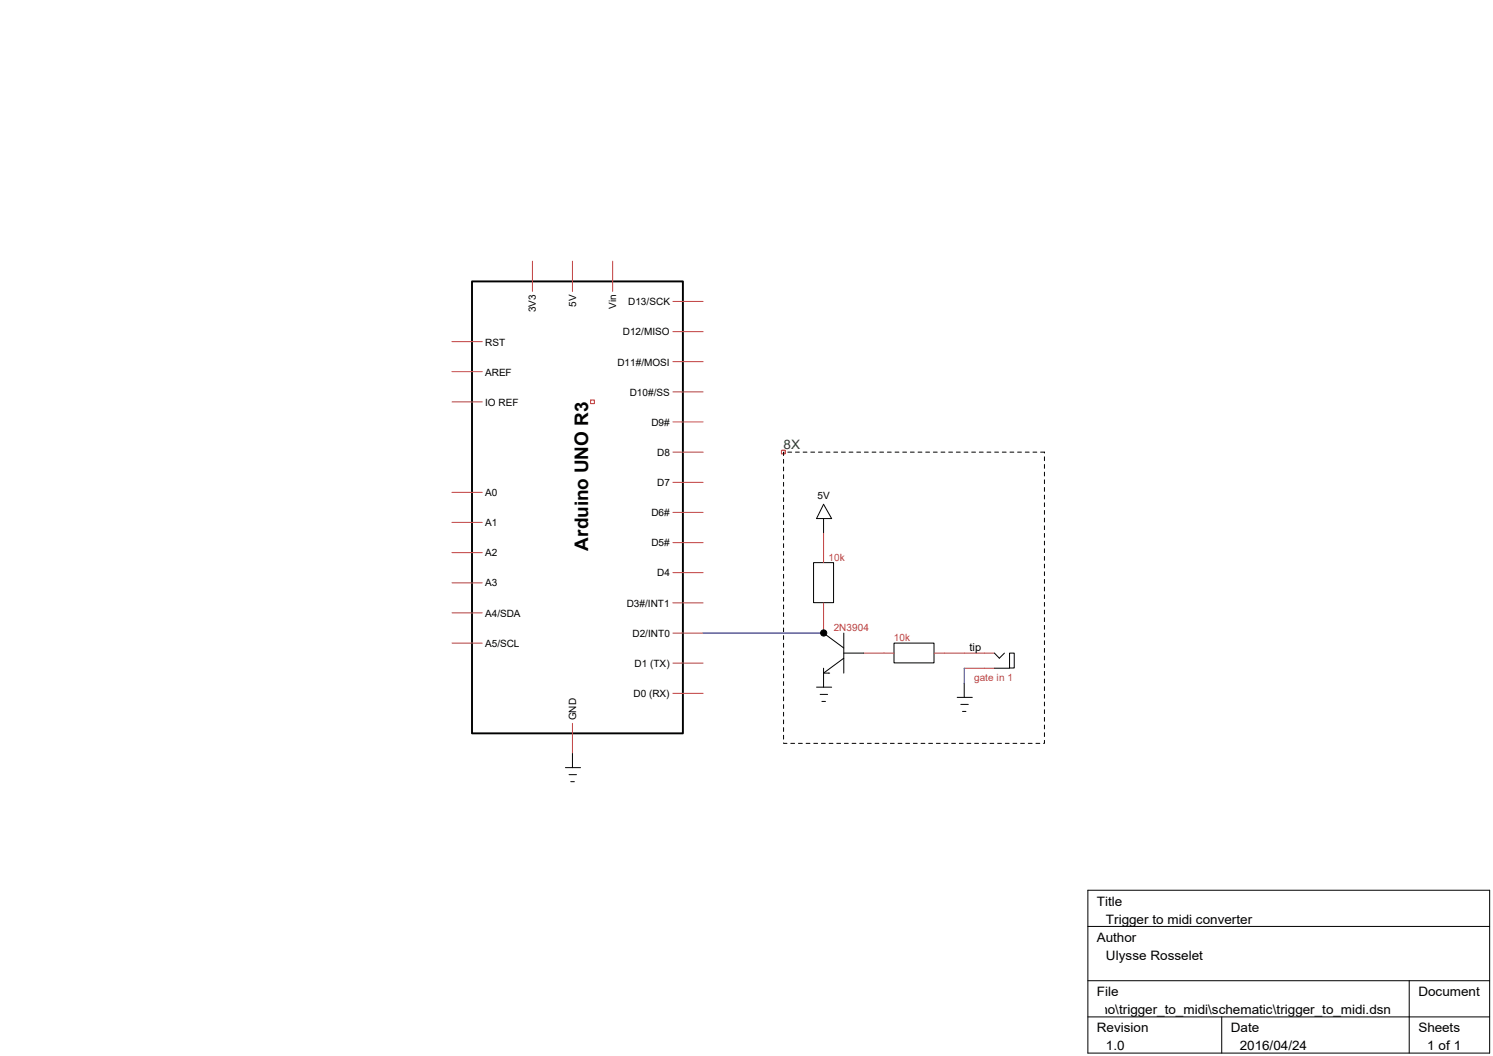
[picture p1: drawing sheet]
<svg xmlns="http://www.w3.org/2000/svg" width="297mm" height="210mm" viewBox="0 0 297 210" stroke-linecap="round" stroke-linejoin="round" font-family="sans-serif">
<path d="M117.5 79.5h.7v.8h-.7zM155.4 89.5h.8v.8h-.8z" fill="none" stroke="#f00" stroke-width=".2"/>
<path d="M93.9 56h41.9v89.8h-41.9z" fill="none" stroke="#000" stroke-width=".38"/>
<g fill="none" stroke="#c04040" stroke-width=".2">
<path d="M105.9 51.9v6.1M113.9 51.9v6.1M121.9 51.9v6.1M133.9 59.9h6M89.9 67.9h6M89.9 73.9h6M89.9 79.9h6M133.9 77.9h6M133.9 71.9h6M133.9 66h6M89.9 97.9h6M133.9 95.9h6"/>
<path d="M133.9 89.9h6M133.9 83.9h6M89.9 103.9h6M89.9 109.9h6M89.9 115.9h6M133.9 119.9h6M133.9 113.9h6M133.9 107.9h6M133.9 101.9h6M163.8 105.9v6M163.8 119.9v6M89.9 121.9h6"/>
<path d="M89.9 127.9h6M133.9 137.9h6M133.9 131.9h6M133.9 125.9h6M171.8 129.9h6M185.8 129.9h12M191.8 132.9h6M113.9 143.8v6.1"/>
</g>
<g fill="none" stroke="#000" stroke-width=".2">
<path d="M161.8 111.9h4v7.9h-4zM163.8 103.1v2.8M163.8 100.3l1.6 2.8h-3zM162.4 136.7h3M163.2 138.1h1.4M163.5 139.5h.7M163.8 132.9v3.8M163.8 125.9l4.1 3M164.8 133.9h.1M167.9 129.9h3.9M167.9 125.9v8M167.9 130.9l-4.1 3h1"/>
<path d="M177.8 127.9h8v3.9h-8zM190.4 138.7h3M191.8 135.9v2.8M197.8 132.9h3M197.8 129.9l1 1 1-1M200.8 129.9h1v2.9h-1zM112.5 152.7h3M113.2 154.1h1.5M113.5 155.4h.8M113.9 149.9v2.8M191.1 140.1h1.5M191.5 141.5h.7"/>
<path d="M216.4 177h79.9v32.4h-79.9zM216.4 184.2h79.9M216.4 195h79.9M280.3 195v14.4M216.4 202.2h79.9M243 202.2v7.2"/>
</g>
<path d="M139.9 125.9h23.9M191.8 132.9v3" fill="none" stroke="#00f" stroke-width=".2"/>
<path d="M155.9 89.9h51.9v57.9h-51.9z" fill="none" stroke="#000" stroke-width=".2" stroke-dasharray=".8 .8"/>
<circle cx="163.9" cy="125.9" r=".61" fill="#000" stroke="#000" stroke-width=".2"/>
<text font-size="3.7" x="117" y="109.5" transform="rotate(-90 117 109.5)">Arduino UNO R3</text>
<text font-size="2.6" fill="#008020" x="155.9" y="89.4">8X</text>
<g font-size="2.6">
<text x="218.2" y="180.1">Title</text>
<text x="220" y="183.7">Trigger to midi converter</text>
<text x="218.2" y="187.3">Author</text>
<text x="220" y="190.9">Ulysse Rosselet</text>
<text x="168.5" y="201.7">C:\Users\ulysse.rosselet\Documents\Arduino\trigger_to_midi\schematic\trigger_to_midi.dsn</text>
<text x="218.2" y="198.1">File</text>
<text x="282.1" y="198.1">Document</text>
<text x="218.2" y="205.3">Revision</text>
<text x="220" y="208.9">1.0</text>
<text x="244.9" y="205.3">Date</text>
<text x="246.6" y="208.9">2016/04/24</text>
<text x="282.1" y="205.3">Sheets</text>
<text x="283.9" y="208.9">1 of 1</text>
</g>
<text font-size="2.2" x="192.8" y="129.4">tip</text>
<g font-size="2">
<text x="106.6" y="62.1" transform="rotate(-90 106.6 62.1)">3V3</text>
<text x="114.6" y="61" transform="rotate(-90 114.6 61)">5V</text>
<text x="122.6" y="61.4" transform="rotate(-90 122.6 61.4)">Vin</text>
<text x="125" y="60.7">D13/SCK</text>
<text x="96.5" y="68.7">RST</text>
<text x="123.9" y="66.7">D12/MISO</text>
<text x="96.5" y="74.7">AREF</text>
<text x="122.8" y="72.7">D11#/MOSI</text>
<text x="96.5" y="80.7">IO REF</text>
<text x="125.3" y="78.7">D10#/SS</text>
<text x="129.6" y="84.7">D9#</text>
<text x="130.7" y="90.7">D8</text>
<text x="96.5" y="98.7">A0</text>
<text x="130.7" y="96.6">D7</text>
<text x="162.6" y="99.3">5V</text>
<text x="96.5" y="104.6">A1</text>
<text x="129.6" y="102.7">D6#</text>
<text x="96.5" y="110.7">A2</text>
<text x="129.6" y="108.7">D5#</text>
<text x="96.5" y="116.6">A3</text>
<text x="130.7" y="114.6">D4</text>
<text x="96.5" y="122.6">A4/SDA</text>
<text x="124.7" y="120.7">D3#/INT1</text>
<text x="96.5" y="128.7">A5/SCL</text>
<text x="125.8" y="126.6">D2/INT0</text>
<text x="126.2" y="132.6">D1 (TX)</text>
<text x="114.6" y="143.3" transform="rotate(-90 114.6 143.3)">GND</text>
<text x="126" y="138.6">D0 (RX)</text>
</g>
<g font-size="2" fill="#c04040">
<text x="164.8" y="111.5">10k</text>
<text x="165.9" y="125.5">2N3904</text>
<text x="177.8" y="127.5">10k</text>
<text x="193.8" y="135.5">gate in 1</text>
</g>
</svg>
